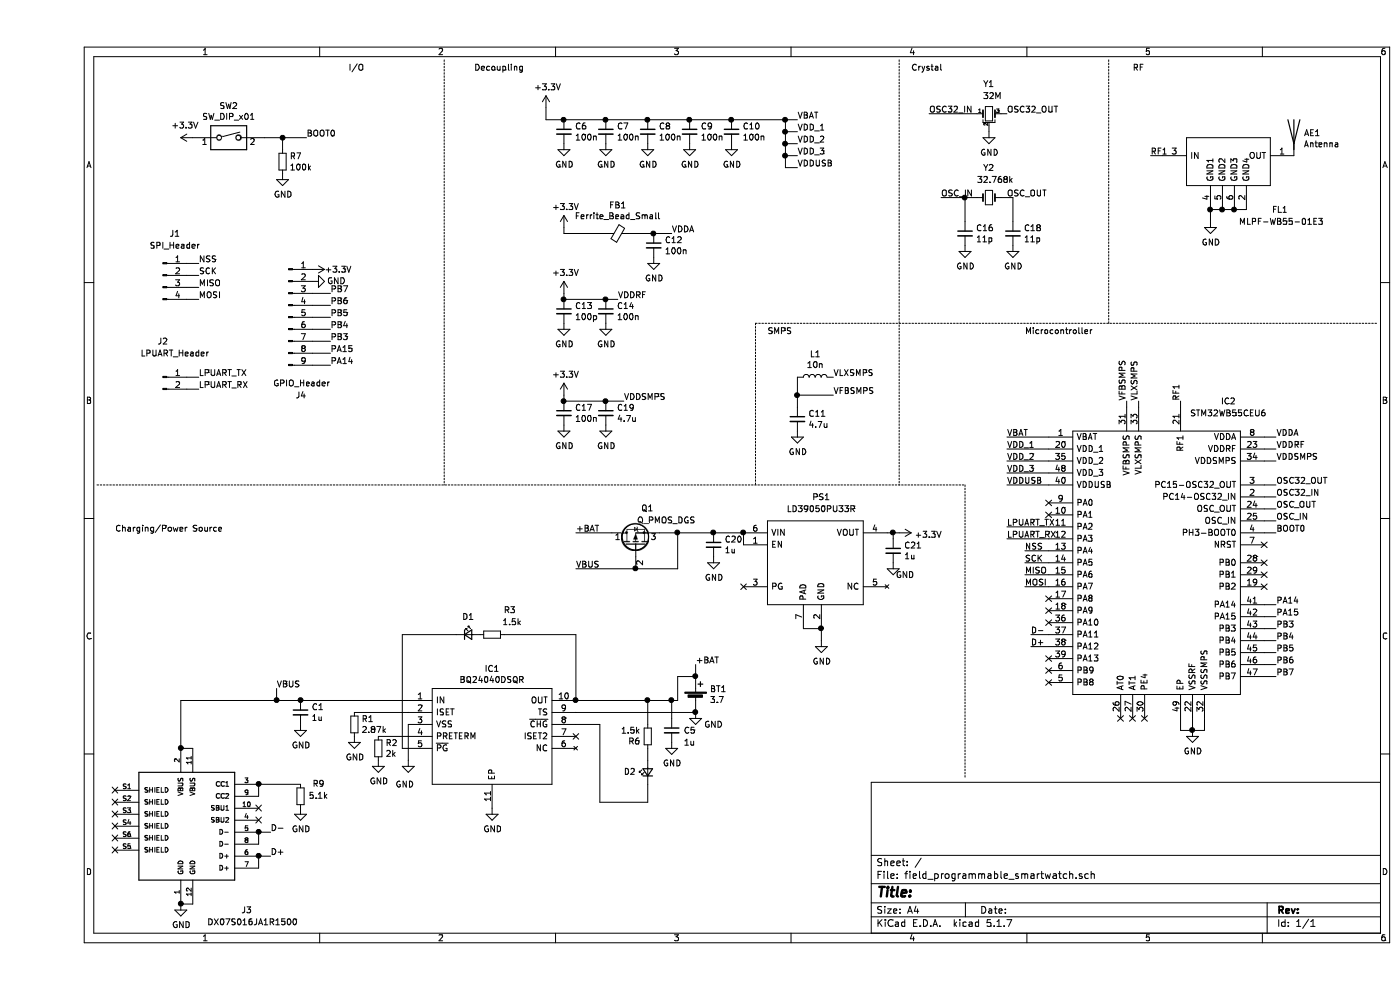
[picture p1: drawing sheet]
EESchema Schematic File Version 4
EELAYER 30 0
EELAYER END
$Descr A4 11693 8268
encoding utf-8
Sheet 1 1
Title ""
Date ""
Rev ""
Comp ""
Comment1 ""
Comment2 ""
Comment3 ""
Comment4 ""
$EndDescr
$Comp
L Device:Battery_Cell BT1
U 1 1
P 5500 5850
F 0 "BT1" H 5618 5946 50  0000 L CNN
F 1 "3.7" H 5618 5855 50  0000 L CNN
F 2 "Connector_PinHeader_2.54mm:PinHeader_1x02_P2.54mm_Vertical" V 5500 5910 50  0001 C CNN
F 3 "~" V 5500 5910 50  0001 C CNN
	1    5500 5850
	1    0    0    -1  
$EndComp
$Comp
L Device:C_Small C1
U 1 1
P 2200 5950
F 0 "C1" H 2292 5996 50  0000 L CNN
F 1 "1u" H 2292 5905 50  0000 L CNN
F 2 "Capacitor_SMD:C_0603_1608Metric" H 2200 5950 50  0001 C CNN
F 3 "~" H 2200 5950 50  0001 C CNN
F 4 "C15849" H 2200 5950 50  0001 C CNN "LCSC Part #"
F 5 "CL10A105KB8NNNC" H 2200 5950 50  0001 C CNN "Manufacturer_Part_Number"
	1    2200 5950
	1    0    0    -1  
$EndComp
Connection ~ 2200 5850
Wire Wire Line
	2200 5850 3100 5850
Wire Wire Line
	3100 5950 2650 5950
$Comp
L Device:R_Small R1
U 1 1
P 2650 6050
F 0 "R1" H 2709 6096 50  0000 L CNN
F 1 "2.87k" H 2709 6005 50  0000 L CNN
F 2 "Resistor_SMD:R_0402_1005Metric" H 2650 6050 50  0001 C CNN
F 3 "~" H 2650 6050 50  0001 C CNN
F 4 "C113479" H 2650 6050 50  0001 C CNN "LCSC Part #"
F 5 "0402WGF2871TCE" H 2650 6050 50  0001 C CNN "Manufacturer_Part_Number"
	1    2650 6050
	1    0    0    -1  
$EndComp
$Comp
L Device:R_Small R2
U 1 1
P 2850 6250
F 0 "R2" H 2909 6296 50  0000 L CNN
F 1 "2k" H 2909 6205 50  0000 L CNN
F 2 "Resistor_SMD:R_0402_1005Metric" H 2850 6250 50  0001 C CNN
F 3 "~" H 2850 6250 50  0001 C CNN
F 4 " C4109" H 2850 6250 50  0001 C CNN "LCSC Part #"
F 5 "0402WGF2001TCE" H 2850 6250 50  0001 C CNN "Manufacturer_Part_Number"
	1    2850 6250
	1    0    0    -1  
$EndComp
$Comp
L Device:R_Small R3
U 1 1
P 3800 5300
F 0 "R3" V 4000 5100 50  0000 L CNN
F 1 "1.5k" V 3900 5050 50  0000 L CNN
F 2 "Resistor_SMD:R_0603_1608Metric" H 3800 5300 50  0001 C CNN
F 3 "~" H 3800 5300 50  0001 C CNN
F 4 "C22843" H 3800 5300 50  0001 C CNN "LCSC Part #"
F 5 "0603WAF1501T5E" H 3800 5300 50  0001 C CNN "Manufacturer_Part_Number"
	1    3800 5300
	0    -1   -1   0   
$EndComp
$Comp
L Device:R_Small R6
U 1 1
P 5100 6150
F 0 "R6" H 5159 6196 50  0000 L CNN
F 1 "1.5k" H 5159 6105 50  0000 L CNN
F 2 "Resistor_SMD:R_0603_1608Metric" H 5100 6150 50  0001 C CNN
F 3 "~" H 5100 6150 50  0001 C CNN
F 4 "C22843" H 5100 6150 50  0001 C CNN "LCSC Part #"
F 5 "0603WAF1501T5E" H 5100 6150 50  0001 C CNN "Manufacturer_Part_Number"
	1    5100 6150
	-1   0    0    1   
$EndComp
Wire Wire Line
	4500 5950 5500 5950
Wire Wire Line
	4500 5850 5100 5850
Wire Wire Line
	5350 5850 5350 5650
$Comp
L Device:LED_Small D1
U 1 1
P 3600 5300
F 0 "D1" H 3600 5450 50  0000 C CNN
F 1 "LED_Small" H 3600 5444 50  0001 C CNN
F 2 "Diode_SMD:D_0603_1608Metric" V 3600 5300 50  0001 C CNN
F 3 "~" V 3600 5300 50  0001 C CNN
F 4 " C2286" H 3600 5300 50  0001 C CNN "LCSC Part #"
F 5 "KT-0603R" H 3600 5300 50  0001 C CNN "Manufacturer_Part_Number"
	1    3600 5300
	1    0    0    -1  
$EndComp
$Comp
L Device:LED_Small D2
U 1 1
P 5100 6450
F 0 "D2" V 5100 6600 50  0000 C CNN
F 1 "LED_Small" H 5100 6594 50  0001 C CNN
F 2 "Diode_SMD:D_0603_1608Metric" V 5100 6450 50  0001 C CNN
F 3 "~" V 5100 6450 50  0001 C CNN
F 4 "C72043" H 5100 6450 50  0001 C CNN "LCSC Part #"
F 5 "19-217/GHC-YR1S2/3T" H 5100 6450 50  0001 C CNN "Manufacturer_Part_Number"
	1    5100 6450
	0    -1   -1   0   
$EndComp
Wire Wire Line
	5100 5850 5100 6050
Connection ~ 5100 5850
Wire Wire Line
	5100 6250 5100 6350
Wire Wire Line
	5100 6550 5100 6700
Wire Wire Line
	5100 6700 4700 6700
Wire Wire Line
	4700 6700 4700 6050
Wire Wire Line
	4700 6050 4500 6050
Wire Wire Line
	4500 5850 4500 5300
Wire Wire Line
	4500 5300 3900 5300
Wire Wire Line
	3500 5300 3050 5300
Wire Wire Line
	3050 5300 3050 6250
Wire Wire Line
	3050 6250 3100 6250
Wire Wire Line
	5100 5850 5300 5850
Wire Wire Line
	5300 5850 5300 6000
Connection ~ 5300 5850
Wire Wire Line
	5300 5850 5350 5850
$Comp
L Device:C_Small C5
U 1 1
P 5300 6100
F 0 "C5" H 5400 6100 50  0000 L CNN
F 1 "1u" H 5400 6000 50  0000 L CNN
F 2 "Capacitor_SMD:C_0603_1608Metric" H 5300 6100 50  0001 C CNN
F 3 "~" H 5300 6100 50  0001 C CNN
F 4 "C15849" H 5300 6100 50  0001 C CNN "LCSC Part #"
F 5 "CL10A105KB8NNNC" H 5300 6100 50  0001 C CNN "Manufacturer_Part_Number"
	1    5300 6100
	1    0    0    -1  
$EndComp
$Comp
L power:GND #PWR0121
U 1 1
P 2200 6050
F 0 "#PWR0121" H 2200 5800 50  0001 C CNN
F 1 "GND" H 2205 5877 50  0000 C CNN
F 2 "" H 2200 6050 50  0001 C CNN
F 3 "" H 2200 6050 50  0001 C CNN
	1    2200 6050
	1    0    0    -1  
$EndComp
$Comp
L power:GND #PWR0122
U 1 1
P 2650 6150
F 0 "#PWR0122" H 2650 5900 50  0001 C CNN
F 1 "GND" H 2655 5977 50  0000 C CNN
F 2 "" H 2650 6150 50  0001 C CNN
F 3 "" H 2650 6150 50  0001 C CNN
	1    2650 6150
	1    0    0    -1  
$EndComp
$Comp
L power:GND #PWR0123
U 1 1
P 2850 6350
F 0 "#PWR0123" H 2850 6100 50  0001 C CNN
F 1 "GND" H 2855 6177 50  0000 C CNN
F 2 "" H 2850 6350 50  0001 C CNN
F 3 "" H 2850 6350 50  0001 C CNN
	1    2850 6350
	1    0    0    -1  
$EndComp
$Comp
L power:GND #PWR0124
U 1 1
P 3800 6750
F 0 "#PWR0124" H 3800 6500 50  0001 C CNN
F 1 "GND" H 3805 6577 50  0000 C CNN
F 2 "" H 3800 6750 50  0001 C CNN
F 3 "" H 3800 6750 50  0001 C CNN
	1    3800 6750
	1    0    0    -1  
$EndComp
$Comp
L power:GND #PWR0125
U 1 1
P 5300 6200
F 0 "#PWR0125" H 5300 5950 50  0001 C CNN
F 1 "GND" H 5305 6027 50  0000 C CNN
F 2 "" H 5300 6200 50  0001 C CNN
F 3 "" H 5300 6200 50  0001 C CNN
	1    5300 6200
	1    0    0    -1  
$EndComp
Wire Wire Line
	5350 5650 5500 5650
NoConn ~ 4500 6150
Connection ~ 4500 5850
$Comp
L power:GND #PWR0139
U 1 1
P 3100 6350
F 0 "#PWR0139" H 3100 6100 50  0001 C CNN
F 1 "GND" H 3150 6150 50  0000 R CNN
F 2 "" H 3100 6350 50  0001 C CNN
F 3 "" H 3100 6350 50  0001 C CNN
	1    3100 6350
	1    0    0    -1  
$EndComp
$Comp
L BQ24040DSQR:BQ24040DSQR IC1
U 1 1
P 3100 5850
F 0 "IC1" H 3800 6115 50  0000 C CNN
F 1 "BQ24040DSQR" H 3800 6024 50  0000 C CNN
F 2 "BQ2404DSQR:SON40P200X200X80-11N" H 4350 5950 50  0001 L CNN
F 3 "http://www.ti.com/lit/gpn/bq24040" H 4350 5850 50  0001 L CNN
F 4 "1A Single-Input, Single Cell Li-Ion Battery Charger. Vovp=6.6V | Linear" H 4350 5750 50  0001 L CNN "Description"
F 5 "0.8" H 4350 5650 50  0001 L CNN "Height"
F 6 "Texas Instruments" H 4350 5550 50  0001 L CNN "Manufacturer_Name"
F 7 "BQ24040DSQR" H 4350 5450 50  0001 L CNN "Manufacturer_Part_Number"
F 8 "BQ24040DSQR" H 4350 5350 50  0001 L CNN "Arrow Part Number"
F 9 "https://www.arrow.com/en/products/bq24040dsqr/texas-instruments" H 4350 5250 50  0001 L CNN "Arrow Price/Stock"
F 10 "595-BQ24040DSQR" H 4350 5150 50  0001 L CNN "Mouser Part Number"
F 11 "https://www.mouser.co.uk/ProductDetail/Texas-Instruments/BQ24040DSQR?qs=c7TMWs5treTJYvOlVMq%252B%2Fw%3D%3D" H 4350 5050 50  0001 L CNN "Mouser Price/Stock"
	1    3100 5850
	1    0    0    -1  
$EndComp
Wire Wire Line
	8450 5400 8300 5400
Wire Wire Line
	8450 5300 8300 5300
Text Label 8300 5400 0    50   ~ 0
D+
Text Label 8300 5300 0    50   ~ 0
D-
Wire Wire Line
	8450 4900 8250 4900
Wire Wire Line
	8450 4800 8250 4800
Wire Wire Line
	8450 4700 8250 4700
Text Label 8250 4800 0    50   ~ 0
MISO
Text Label 8250 4900 0    50   ~ 0
MOSI
Text Label 8250 4700 0    50   ~ 0
SCK
$Comp
L Device:L L1
U 1 1
P 6500 3150
F 0 "L1" V 6690 3150 50  0000 C CNN
F 1 "10n" V 6599 3150 50  0000 C CNN
F 2 "Inductor_SMD:L_0402_1005Metric" H 6500 3150 50  0001 C CNN
F 3 "~" H 6500 3150 50  0001 C CNN
F 4 "C27147" H 6500 3150 50  0001 C CNN "LCSC Part #"
F 5 "SDCL1005C10NJTDF" H 6500 3150 50  0001 C CNN "Manufacturer_Part_Number"
	1    6500 3150
	0    -1   -1   0   
$EndComp
$Comp
L Device:Ferrite_Bead_Small FB1
U 1 1
P 4850 1950
F 0 "FB1" V 4613 1950 50  0000 C CNN
F 1 "Ferrite_Bead_Small" V 4704 1950 50  0000 C CNN
F 2 "Inductor_SMD:L_0603_1608Metric" V 4780 1950 50  0001 C CNN
F 3 "~" H 4850 1950 50  0001 C CNN
F 4 "C73100" H 4850 1950 50  0001 C CNN "LCSC Part #"
F 5 "BLM18PG121SN1D" H 4850 1950 50  0001 C CNN "Manufacturer_Part_Number"
	1    4850 1950
	0    1    1    0   
$EndComp
$Comp
L Device:Antenna AE1
U 1 1
P 10500 1100
F 0 "AE1" H 10580 1089 50  0000 L CNN
F 1 "Antenna" H 10580 998 50  0000 L CNN
F 2 "TestPoint:TestPoint_Pad_1.0x1.0mm" H 10500 1100 50  0001 C CNN
F 3 "~" H 10500 1100 50  0001 C CNN
	1    10500 1100
	1    0    0    -1  
$EndComp
Wire Wire Line
	4400 1950 4400 1900
Connection ~ 4750 3350
Wire Wire Line
	4400 3350 4400 3300
Wire Wire Line
	4750 3350 4900 3350
$Comp
L power:+3.3V #PWR0118
U 1 1
P 4400 3300
F 0 "#PWR0118" H 4400 3150 50  0001 C CNN
F 1 "+3.3V" H 4415 3473 50  0000 C CNN
F 2 "" H 4400 3300 50  0001 C CNN
F 3 "" H 4400 3300 50  0001 C CNN
	1    4400 3300
	1    0    0    -1  
$EndComp
$Comp
L power:+3.3V #PWR0117
U 1 1
P 4400 1900
F 0 "#PWR0117" H 4400 1750 50  0001 C CNN
F 1 "+3.3V" H 4415 2073 50  0000 C CNN
F 2 "" H 4400 1900 50  0001 C CNN
F 3 "" H 4400 1900 50  0001 C CNN
	1    4400 1900
	1    0    0    -1  
$EndComp
$Comp
L power:+3.3V #PWR0116
U 1 1
P 4250 900
F 0 "#PWR0116" H 4250 750 50  0001 C CNN
F 1 "+3.3V" H 4265 1073 50  0000 C CNN
F 2 "" H 4250 900 50  0001 C CNN
F 3 "" H 4250 900 50  0001 C CNN
	1    4250 900 
	1    0    0    -1  
$EndComp
$Comp
L power:GND #PWR0115
U 1 1
P 6350 3600
F 0 "#PWR0115" H 6350 3350 50  0001 C CNN
F 1 "GND" H 6355 3427 50  0000 C CNN
F 2 "" H 6350 3600 50  0001 C CNN
F 3 "" H 6350 3600 50  0001 C CNN
	1    6350 3600
	1    0    0    -1  
$EndComp
$Comp
L Device:C_Small C11
U 1 1
P 6350 3500
F 0 "C11" H 6442 3546 50  0000 L CNN
F 1 "4.7u" H 6442 3455 50  0000 L CNN
F 2 "Capacitor_SMD:C_0402_1005Metric" H 6350 3500 50  0001 C CNN
F 3 "~" H 6350 3500 50  0001 C CNN
F 4 "C23733" H 6350 3500 50  0001 C CNN "LCSC Part #"
F 5 "CL05A475MP5NRNC" H 6350 3500 50  0001 C CNN "Manufacturer_Part_Number"
	1    6350 3500
	1    0    0    -1  
$EndComp
Wire Wire Line
	6250 1000 6350 1000
Wire Wire Line
	6250 1100 6350 1100
NoConn ~ 9050 6000
NoConn ~ 9150 6000
NoConn ~ 9250 6000
Wire Wire Line
	6250 1200 6350 1200
NoConn ~ 8450 5200
NoConn ~ 8450 5500
Wire Wire Line
	6250 1400 6350 1400
NoConn ~ 8450 5600
NoConn ~ 8450 5700
Wire Wire Line
	6250 1300 6350 1300
Wire Wire Line
	5800 1000 6250 1000
Connection ~ 6250 1000
$Comp
L power:GND #PWR0114
U 1 1
P 5150 2150
F 0 "#PWR0114" H 5150 1900 50  0001 C CNN
F 1 "GND" H 5155 1977 50  0000 C CNN
F 2 "" H 5150 2150 50  0001 C CNN
F 3 "" H 5150 2150 50  0001 C CNN
	1    5150 2150
	1    0    0    -1  
$EndComp
Wire Wire Line
	9650 6100 9750 6100
Connection ~ 9650 6100
Wire Wire Line
	9550 6100 9650 6100
$Comp
L power:GND #PWR0113
U 1 1
P 8150 2050
F 0 "#PWR0113" H 8150 1800 50  0001 C CNN
F 1 "GND" H 8155 1877 50  0000 C CNN
F 2 "" H 8150 2050 50  0001 C CNN
F 3 "" H 8150 2050 50  0001 C CNN
	1    8150 2050
	1    0    0    -1  
$EndComp
$Comp
L power:GND #PWR0112
U 1 1
P 7750 2050
F 0 "#PWR0112" H 7750 1800 50  0001 C CNN
F 1 "GND" H 7755 1877 50  0000 C CNN
F 2 "" H 7750 2050 50  0001 C CNN
F 3 "" H 7750 2050 50  0001 C CNN
	1    7750 2050
	1    0    0    -1  
$EndComp
Wire Wire Line
	7950 1050 7950 1100
$Comp
L Device:C_Small C18
U 1 1
P 8150 1950
F 0 "C18" H 8242 1996 50  0000 L CNN
F 1 "11p" H 8242 1905 50  0000 L CNN
F 2 "Capacitor_SMD:C_0402_1005Metric" H 8150 1950 50  0001 C CNN
F 3 "~" H 8150 1950 50  0001 C CNN
	1    8150 1950
	1    0    0    -1  
$EndComp
$Comp
L Device:C_Small C16
U 1 1
P 7750 1950
F 0 "C16" H 7842 1996 50  0000 L CNN
F 1 "11p" H 7842 1905 50  0000 L CNN
F 2 "Capacitor_SMD:C_0402_1005Metric" H 7750 1950 50  0001 C CNN
F 3 "~" H 7750 1950 50  0001 C CNN
	1    7750 1950
	1    0    0    -1  
$EndComp
$Comp
L power:GND #PWR0111
U 1 1
P 5800 1200
F 0 "#PWR0111" H 5800 950 50  0001 C CNN
F 1 "GND" H 5805 1027 50  0000 C CNN
F 2 "" H 5800 1200 50  0001 C CNN
F 3 "" H 5800 1200 50  0001 C CNN
	1    5800 1200
	1    0    0    -1  
$EndComp
$Comp
L power:GND #PWR0110
U 1 1
P 5450 1200
F 0 "#PWR0110" H 5450 950 50  0001 C CNN
F 1 "GND" H 5455 1027 50  0000 C CNN
F 2 "" H 5450 1200 50  0001 C CNN
F 3 "" H 5450 1200 50  0001 C CNN
	1    5450 1200
	1    0    0    -1  
$EndComp
$Comp
L power:GND #PWR0109
U 1 1
P 5100 1200
F 0 "#PWR0109" H 5100 950 50  0001 C CNN
F 1 "GND" H 5105 1027 50  0000 C CNN
F 2 "" H 5100 1200 50  0001 C CNN
F 3 "" H 5100 1200 50  0001 C CNN
	1    5100 1200
	1    0    0    -1  
$EndComp
$Comp
L power:GND #PWR0108
U 1 1
P 4750 1200
F 0 "#PWR0108" H 4750 950 50  0001 C CNN
F 1 "GND" H 4755 1027 50  0000 C CNN
F 2 "" H 4750 1200 50  0001 C CNN
F 3 "" H 4750 1200 50  0001 C CNN
	1    4750 1200
	1    0    0    -1  
$EndComp
$Comp
L power:GND #PWR0107
U 1 1
P 4400 1200
F 0 "#PWR0107" H 4400 950 50  0001 C CNN
F 1 "GND" H 4405 1027 50  0000 C CNN
F 2 "" H 4400 1200 50  0001 C CNN
F 3 "" H 4400 1200 50  0001 C CNN
	1    4400 1200
	1    0    0    -1  
$EndComp
$Comp
L power:GND #PWR0106
U 1 1
P 9650 6100
F 0 "#PWR0106" H 9650 5850 50  0001 C CNN
F 1 "GND" H 9655 5927 50  0000 C CNN
F 2 "" H 9650 6100 50  0001 C CNN
F 3 "" H 9650 6100 50  0001 C CNN
	1    9650 6100
	1    0    0    -1  
$EndComp
$Comp
L power:GND #PWR0105
U 1 1
P 7950 1100
F 0 "#PWR0105" H 7950 850 50  0001 C CNN
F 1 "GND" H 7955 927 50  0000 C CNN
F 2 "" H 7950 1100 50  0001 C CNN
F 3 "" H 7950 1100 50  0001 C CNN
	1    7950 1100
	1    0    0    -1  
$EndComp
$Comp
L power:GND #PWR0104
U 1 1
P 4750 2700
F 0 "#PWR0104" H 4750 2450 50  0001 C CNN
F 1 "GND" H 4755 2527 50  0000 C CNN
F 2 "" H 4750 2700 50  0001 C CNN
F 3 "" H 4750 2700 50  0001 C CNN
	1    4750 2700
	1    0    0    -1  
$EndComp
$Comp
L power:GND #PWR0103
U 1 1
P 4400 2700
F 0 "#PWR0103" H 4400 2450 50  0001 C CNN
F 1 "GND" H 4405 2527 50  0000 C CNN
F 2 "" H 4400 2700 50  0001 C CNN
F 3 "" H 4400 2700 50  0001 C CNN
	1    4400 2700
	1    0    0    -1  
$EndComp
$Comp
L power:GND #PWR0102
U 1 1
P 4750 3550
F 0 "#PWR0102" H 4750 3300 50  0001 C CNN
F 1 "GND" H 4755 3377 50  0000 C CNN
F 2 "" H 4750 3550 50  0001 C CNN
F 3 "" H 4750 3550 50  0001 C CNN
	1    4750 3550
	1    0    0    -1  
$EndComp
$Comp
L power:GND #PWR0101
U 1 1
P 4400 3550
F 0 "#PWR0101" H 4400 3300 50  0001 C CNN
F 1 "GND" H 4405 3377 50  0000 C CNN
F 2 "" H 4400 3550 50  0001 C CNN
F 3 "" H 4400 3550 50  0001 C CNN
	1    4400 3550
	1    0    0    -1  
$EndComp
$Comp
L Device:Crystal_GND2_Small Y1
U 1 1
P 7950 950
F 0 "Y1" H 7900 1200 50  0000 L CNN
F 1 "32M" H 7900 1100 50  0000 L CNN
F 2 "OSCCC200X160X50N:OSCCC200X160X50N" H 7950 950 50  0001 C CNN
F 3 "~" H 7950 950 50  0001 C CNN
	1    7950 950 
	1    0    0    -1  
$EndComp
Connection ~ 4400 2500
Wire Wire Line
	4850 2500 4750 2500
Wire Wire Line
	4750 2500 4400 2500
Connection ~ 4400 3350
Wire Wire Line
	4750 3350 4400 3350
Wire Wire Line
	6250 1300 6250 1400
Connection ~ 6250 1300
Wire Wire Line
	6250 1200 6250 1300
Connection ~ 6250 1200
Wire Wire Line
	6250 1100 6250 1200
Connection ~ 6250 1100
Wire Wire Line
	6250 1000 6250 1100
Connection ~ 5800 1000
Wire Wire Line
	5450 1000 5800 1000
Connection ~ 5450 1000
Wire Wire Line
	5100 1000 5450 1000
Connection ~ 5100 1000
Wire Wire Line
	4750 1000 5100 1000
Connection ~ 4750 1000
Wire Wire Line
	4400 1000 4750 1000
$Comp
L Device:C_Small C10
U 1 1
P 5800 1100
F 0 "C10" H 5892 1146 50  0000 L CNN
F 1 "100n" H 5892 1055 50  0000 L CNN
F 2 "Capacitor_SMD:C_0402_1005Metric" H 5800 1100 50  0001 C CNN
F 3 "~" H 5800 1100 50  0001 C CNN
F 4 " C1525" H 5800 1100 50  0001 C CNN "LCSC Part #"
F 5 "CL05B104KO5NNNC" H 5800 1100 50  0001 C CNN "Manufacturer_Part_Number"
	1    5800 1100
	1    0    0    -1  
$EndComp
$Comp
L Device:C_Small C9
U 1 1
P 5450 1100
F 0 "C9" H 5542 1146 50  0000 L CNN
F 1 "100n" H 5542 1055 50  0000 L CNN
F 2 "Capacitor_SMD:C_0402_1005Metric" H 5450 1100 50  0001 C CNN
F 3 "~" H 5450 1100 50  0001 C CNN
F 4 " C1525" H 5450 1100 50  0001 C CNN "LCSC Part #"
F 5 "CL05B104KO5NNNC" H 5450 1100 50  0001 C CNN "Manufacturer_Part_Number"
	1    5450 1100
	1    0    0    -1  
$EndComp
$Comp
L Device:C_Small C8
U 1 1
P 5100 1100
F 0 "C8" H 5192 1146 50  0000 L CNN
F 1 "100n" H 5192 1055 50  0000 L CNN
F 2 "Capacitor_SMD:C_0402_1005Metric" H 5100 1100 50  0001 C CNN
F 3 "~" H 5100 1100 50  0001 C CNN
F 4 " C1525" H 5100 1100 50  0001 C CNN "LCSC Part #"
F 5 "CL05B104KO5NNNC" H 5100 1100 50  0001 C CNN "Manufacturer_Part_Number"
	1    5100 1100
	1    0    0    -1  
$EndComp
$Comp
L Device:C_Small C7
U 1 1
P 4750 1100
F 0 "C7" H 4842 1146 50  0000 L CNN
F 1 "100n" H 4842 1055 50  0000 L CNN
F 2 "Capacitor_SMD:C_0402_1005Metric" H 4750 1100 50  0001 C CNN
F 3 "~" H 4750 1100 50  0001 C CNN
F 4 " C1525" H 4750 1100 50  0001 C CNN "LCSC Part #"
F 5 "CL05B104KO5NNNC" H 4750 1100 50  0001 C CNN "Manufacturer_Part_Number"
	1    4750 1100
	1    0    0    -1  
$EndComp
$Comp
L Device:C_Small C6
U 1 1
P 4400 1100
F 0 "C6" H 4492 1146 50  0000 L CNN
F 1 "100n" H 4492 1055 50  0000 L CNN
F 2 "Capacitor_SMD:C_0402_1005Metric" H 4400 1100 50  0001 C CNN
F 3 "~" H 4400 1100 50  0001 C CNN
F 4 " C1525" H 4400 1100 50  0001 C CNN "LCSC Part #"
F 5 "CL05B104KO5NNNC" H 4400 1100 50  0001 C CNN "Manufacturer_Part_Number"
	1    4400 1100
	1    0    0    -1  
$EndComp
$Comp
L Device:C_Small C19
U 1 1
P 4750 3450
F 0 "C19" H 4842 3496 50  0000 L CNN
F 1 "4.7u" H 4842 3405 50  0000 L CNN
F 2 "Capacitor_SMD:C_0402_1005Metric" H 4750 3450 50  0001 C CNN
F 3 "~" H 4750 3450 50  0001 C CNN
F 4 "C23733" H 4750 3450 50  0001 C CNN "LCSC Part #"
F 5 "CL05A475MP5NRNC" H 4750 3450 50  0001 C CNN "Manufacturer_Part_Number"
	1    4750 3450
	1    0    0    -1  
$EndComp
$Comp
L Device:C_Small C17
U 1 1
P 4400 3450
F 0 "C17" H 4492 3496 50  0000 L CNN
F 1 "100n" H 4492 3405 50  0000 L CNN
F 2 "Capacitor_SMD:C_0402_1005Metric" H 4400 3450 50  0001 C CNN
F 3 "~" H 4400 3450 50  0001 C CNN
F 4 " C1525" H 4400 3450 50  0001 C CNN "LCSC Part #"
F 5 "CL05B104KO5NNNC" H 4400 3450 50  0001 C CNN "Manufacturer_Part_Number"
	1    4400 3450
	1    0    0    -1  
$EndComp
$Comp
L Device:C_Small C14
U 1 1
P 4750 2600
F 0 "C14" H 4842 2646 50  0000 L CNN
F 1 "100n" H 4842 2555 50  0000 L CNN
F 2 "Capacitor_SMD:C_0402_1005Metric" H 4750 2600 50  0001 C CNN
F 3 "~" H 4750 2600 50  0001 C CNN
F 4 " C1525" H 4750 2600 50  0001 C CNN "LCSC Part #"
F 5 "CL05B104KO5NNNC" H 4750 2600 50  0001 C CNN "Manufacturer_Part_Number"
	1    4750 2600
	1    0    0    -1  
$EndComp
$Comp
L Device:C_Small C13
U 1 1
P 4400 2600
F 0 "C13" H 4492 2646 50  0000 L CNN
F 1 "100p" H 4492 2555 50  0000 L CNN
F 2 "Capacitor_SMD:C_0402_1005Metric" H 4400 2600 50  0001 C CNN
F 3 "~" H 4400 2600 50  0001 C CNN
F 4 "C1546" H 4400 2600 50  0001 C CNN "LCSC Part #"
F 5 "0402CG101J500NT" H 4400 2600 50  0001 C CNN "Manufacturer_Part_Number"
	1    4400 2600
	1    0    0    -1  
$EndComp
$Comp
L Device:C_Small C12
U 1 1
P 5150 2050
F 0 "C12" H 5242 2096 50  0000 L CNN
F 1 "100n" H 5242 2005 50  0000 L CNN
F 2 "Capacitor_SMD:C_0402_1005Metric" H 5150 2050 50  0001 C CNN
F 3 "~" H 5150 2050 50  0001 C CNN
F 4 " C1525" H 5150 2050 50  0001 C CNN "LCSC Part #"
F 5 "CL05B104KO5NNNC" H 5150 2050 50  0001 C CNN "Manufacturer_Part_Number"
	1    5150 2050
	1    0    0    -1  
$EndComp
Text Label 6350 1000 0    50   ~ 0
VBAT
Text Label 6350 1100 0    50   ~ 0
VDD_1
Text Label 6350 1200 0    50   ~ 0
VDD_2
Text Label 6350 1300 0    50   ~ 0
VDD_3
Text Label 6350 1400 0    50   ~ 0
VDDUSB
$Comp
L Device:Crystal_Small Y2
U 1 1
P 7950 1650
F 0 "Y2" H 7900 1900 50  0000 L CNN
F 1 "32.768k" H 7850 1800 50  0000 L CNN
F 2 "NX3215SA-32.768K-STD-MUA-14:NX3215SA-32.768K-STD-MUA-14" H 7950 1650 50  0001 C CNN
F 3 "~" H 7950 1650 50  0001 C CNN
	1    7950 1650
	1    0    0    -1  
$EndComp
Text Label 7450 950  0    50   ~ 0
OSC32_IN
Text Label 8100 950  0    50   ~ 0
OSC32_OUT
Wire Wire Line
	7450 950  7850 950 
Wire Wire Line
	8050 950  8100 950 
Text Label 7550 1650 0    50   ~ 0
OSC_IN
Text Label 8100 1650 0    50   ~ 0
OSC_OUT
Wire Wire Line
	7550 1650 7750 1650
Wire Wire Line
	7750 1650 7750 1850
Connection ~ 7750 1650
Wire Wire Line
	7750 1650 7850 1650
Wire Wire Line
	8150 1650 8150 1850
Wire Wire Line
	8050 1650 8150 1650
Wire Wire Line
	4400 1950 4750 1950
Text Label 5300 1950 0    50   ~ 0
VDDA
$Comp
L power:+3.3V #PWR0119
U 1 1
P 4400 2450
F 0 "#PWR0119" H 4400 2300 50  0001 C CNN
F 1 "+3.3V" H 4415 2623 50  0000 C CNN
F 2 "" H 4400 2450 50  0001 C CNN
F 3 "" H 4400 2450 50  0001 C CNN
	1    4400 2450
	1    0    0    -1  
$EndComp
Wire Wire Line
	4400 2500 4400 2450
Connection ~ 4750 2500
Connection ~ 5150 1950
Wire Wire Line
	5150 1950 5300 1950
Text Label 4850 2500 0    50   ~ 0
VDDRF
Text Label 4900 3350 0    50   ~ 0
VDDSMPS
Wire Wire Line
	6350 3400 6350 3300
Wire Wire Line
	6350 3300 6650 3300
Connection ~ 6350 3300
Wire Wire Line
	6350 3300 6350 3150
Text Label 6650 3150 0    50   ~ 0
VLXSMPS
Text Label 6650 3300 0    50   ~ 0
VFBSMPS
Connection ~ 10000 1750
Wire Wire Line
	10100 1750 10000 1750
Wire Wire Line
	10000 1750 9900 1750
Connection ~ 9900 1750
Connection ~ 9800 1750
Wire Wire Line
	9900 1750 9800 1750
$Comp
L field_programmable_smartwatch-rescue:MLPF-WB55-01E3-MLPF-WB55-01E3-field_programmable_smartwatch-rescue FL1
U 1 1
P 9850 1250
F 0 "FL1" H 10450 750 50  0000 R CNN
F 1 "MLPF-WB55-01E3" H 10750 650 50  0000 R CNN
F 2 "STM32WB55CEU6:MLPFWB5501E3" H 10800 1350 50  0001 L CNN
F 3 "https://www.st.com/resource/en/datasheet/mlpf-wb55-01e3.pdf" H 10800 1250 50  0001 L CNN
F 4 "RF Wireless Misc 2.4 GHz Low Pass Filter matched to STM32WB55" H 10800 1150 50  0001 L CNN "Description"
F 5 "0.7" H 10800 1050 50  0001 L CNN "Height"
F 6 "STMicroelectronics" H 10800 950 50  0001 L CNN "Manufacturer_Name"
F 7 "MLPF-WB55-01E3" H 10800 850 50  0001 L CNN "Manufacturer_Part_Number"
F 8 "MLPF-WB55-01E3" H 10800 750 50  0001 L CNN "Arrow Part Number"
F 9 "https://www.arrow.com/en/products/mlpf-wb55-01e3/stmicroelectronics" H 10800 650 50  0001 L CNN "Arrow Price/Stock"
F 10 "511-MLPF-WB55-01E3" H 10800 550 50  0001 L CNN "Mouser Part Number"
F 11 "https://www.mouser.co.uk/ProductDetail/STMicroelectronics/MLPF-WB55-01E3?qs=vLWxofP3U2xV%2FkxL9PmCDA%3D%3D" H 10800 450 50  0001 L CNN "Mouser Price/Stock"
	1    9850 1250
	1    0    0    -1  
$EndComp
Wire Wire Line
	9800 1750 9800 1850
$Comp
L power:GND #PWR0120
U 1 1
P 9800 1850
F 0 "#PWR0120" H 9800 1600 50  0001 C CNN
F 1 "GND" H 9805 1677 50  0000 C CNN
F 2 "" H 9800 1850 50  0001 C CNN
F 3 "" H 9800 1850 50  0001 C CNN
	1    9800 1850
	1    0    0    -1  
$EndComp
Text Label 9300 1300 0    50   ~ 0
RF1
Wire Wire Line
	9300 1300 9400 1300
Text Label 8100 4050 0    50   ~ 0
VDDUSB
Wire Wire Line
	8100 4050 8450 4050
Text Label 8100 3950 0    50   ~ 0
VDD_3
Text Label 8100 3850 0    50   ~ 0
VDD_2
Text Label 8100 3750 0    50   ~ 0
VDD_1
Text Label 8100 3650 0    50   ~ 0
VBAT
Wire Wire Line
	8100 3650 8450 3650
Wire Wire Line
	8100 3750 8450 3750
Wire Wire Line
	8100 3850 8450 3850
Wire Wire Line
	8100 3950 8450 3950
Text Label 10350 3850 0    50   ~ 0
VDDSMPS
Wire Wire Line
	10250 3850 10350 3850
Text Label 10350 3750 0    50   ~ 0
VDDRF
Text Label 10350 3650 0    50   ~ 0
VDDA
Wire Wire Line
	10250 3650 10350 3650
Wire Wire Line
	10250 3750 10350 3750
Text Label 10350 4050 0    50   ~ 0
OSC32_OUT
Text Label 10350 4150 0    50   ~ 0
OSC32_IN
Text Label 10350 4250 0    50   ~ 0
OSC_OUT
Text Label 10350 4350 0    50   ~ 0
OSC_IN
Text Label 10350 4450 0    50   ~ 0
BOOT0
Wire Wire Line
	10250 4050 10350 4050
Wire Wire Line
	10250 4150 10350 4150
Wire Wire Line
	10250 4250 10350 4250
Wire Wire Line
	10250 4350 10350 4350
Wire Wire Line
	10250 4450 10350 4450
Text Label 9100 3350 1    50   ~ 0
VFBSMPS
Text Label 9200 3350 1    50   ~ 0
VLXSMPS
Text Label 9550 3350 1    50   ~ 0
RF1
Wire Wire Line
	9100 3400 9100 3350
Wire Wire Line
	9200 3400 9200 3350
Wire Wire Line
	9550 3400 9550 3350
Wire Wire Line
	5650 4450 5900 4450
Connection ~ 5650 4450
$Comp
L LD39050PU33R:LD39050PU33R PS1
U 1 1
P 6750 4600
F 0 "PS1" H 6550 5050 50  0000 C CNN
F 1 "LD39050PU33R" H 6550 4950 50  0000 C CNN
F 2 "LD39050PU33R:SON95P300X300X100-7N-D" H 7800 4700 50  0001 L CNN
F 3 "https://componentsearchengine.com/Datasheets/2/LD39050PU33R.pdf" H 7800 4600 50  0001 L CNN
F 4 "STMICROELECTRONICS - LD39050PU33R - LDO, FIXED, 3.3V, 0.5A, DFN-6" H 7800 4500 50  0001 L CNN "Description"
F 5 "1" H 7800 4400 50  0001 L CNN "Height"
F 6 "STMicroelectronics" H 7800 4300 50  0001 L CNN "Manufacturer_Name"
F 7 "LD39050PU33R" H 7800 4200 50  0001 L CNN "Manufacturer_Part_Number"
F 8 "LD39050PU33R" H 7800 4100 50  0001 L CNN "Arrow Part Number"
F 9 "https://www.arrow.com/en/products/ld39050pu33r/stmicroelectronics" H 7800 4000 50  0001 L CNN "Arrow Price/Stock"
F 10 "511-LD39050PU33R" H 7800 3900 50  0001 L CNN "Mouser Part Number"
F 11 "https://www.mouser.co.uk/ProductDetail/STMicroelectronics/LD39050PU33R?qs=5HwTSiuA5HCrgw9sKi%2FGcQ%3D%3D" H 7800 3800 50  0001 L CNN "Mouser Price/Stock"
F 12 "C132827" H 6750 4600 50  0001 C CNN "LCSC Part #"
	1    6750 4600
	1    0    0    -1  
$EndComp
Wire Wire Line
	5900 4550 5900 4450
Connection ~ 5900 4450
Wire Wire Line
	7100 4450 7150 4450
$Comp
L power:+3.3V #PWR0126
U 1 1
P 7200 4450
F 0 "#PWR0126" H 7200 4300 50  0001 C CNN
F 1 "+3.3V" V 7215 4578 50  0000 L CNN
F 2 "" H 7200 4450 50  0001 C CNN
F 3 "" H 7200 4450 50  0001 C CNN
	1    7200 4450
	0    1    1    0   
$EndComp
NoConn ~ 5900 4900
Connection ~ 6550 5250
$Comp
L power:GND #PWR02
U 1 1
P 6550 5350
F 0 "#PWR02" H 6550 5100 50  0001 C CNN
F 1 "GND" H 6555 5177 50  0000 C CNN
F 2 "" H 6550 5350 50  0001 C CNN
F 3 "" H 6550 5350 50  0001 C CNN
	1    6550 5350
	1    0    0    -1  
$EndComp
Wire Wire Line
	6400 5250 6550 5250
Wire Wire Line
	6550 5250 6550 5350
$Comp
L Device:C_Small C20
U 1 1
P 5650 4550
F 0 "C20" H 5742 4596 50  0000 L CNN
F 1 "1u" H 5742 4505 50  0000 L CNN
F 2 "Capacitor_SMD:C_0603_1608Metric" H 5650 4550 50  0001 C CNN
F 3 "~" H 5650 4550 50  0001 C CNN
F 4 "C15849" H 5650 4550 50  0001 C CNN "LCSC Part #"
F 5 "CL10A105KB8NNNC" H 5650 4550 50  0001 C CNN "Manufacturer_Part_Number"
	1    5650 4550
	1    0    0    -1  
$EndComp
Wire Wire Line
	5200 4450 5350 4450
$Comp
L power:GND #PWR01
U 1 1
P 5650 4650
F 0 "#PWR01" H 5650 4400 50  0001 C CNN
F 1 "GND" H 5655 4477 50  0000 C CNN
F 2 "" H 5650 4650 50  0001 C CNN
F 3 "" H 5650 4650 50  0001 C CNN
	1    5650 4650
	1    0    0    -1  
$EndComp
$Comp
L Device:C_Small C21
U 1 1
P 7150 4600
F 0 "C21" H 7242 4646 50  0000 L CNN
F 1 "1u" H 7242 4555 50  0000 L CNN
F 2 "Capacitor_SMD:C_0402_1005Metric" H 7150 4600 50  0001 C CNN
F 3 "~" H 7150 4600 50  0001 C CNN
F 4 " C52923" H 7150 4600 50  0001 C CNN "LCSC Part #"
F 5 "CL05A105KA5NQNC" H 7150 4600 50  0001 C CNN "Manufacturer_Part_Number"
	1    7150 4600
	1    0    0    -1  
$EndComp
Wire Wire Line
	7150 4450 7150 4500
Connection ~ 7150 4450
Wire Wire Line
	7150 4450 7200 4450
$Comp
L power:GND #PWR03
U 1 1
P 7150 4700
F 0 "#PWR03" H 7150 4450 50  0001 C CNN
F 1 "GND" H 7250 4600 50  0000 C CNN
F 2 "" H 7150 4700 50  0001 C CNN
F 3 "" H 7150 4700 50  0001 C CNN
	1    7150 4700
	1    0    0    -1  
$EndComp
Wire Wire Line
	5500 5650 5500 5550
Connection ~ 5500 5650
Text Label 5500 5550 0    50   ~ 0
+BAT
Text Label 4500 4450 0    50   ~ 0
+BAT
Text Label 4500 4750 0    50   ~ 0
VBUS
Wire Wire Line
	4500 4450 4800 4450
Wire Notes Line
	7750 4050 7750 6500
Wire Notes Line
	7200 500  7200 4050
Wire Notes Line
	8950 2700 8950 500 
Text Notes 650  4450 0    50   ~ 0
Charging/Power Source
Text Notes 3650 600  0    50   ~ 0
Decoupling
Wire Notes Line
	6000 2700 6000 4050
Wire Notes Line
	6000 2700 11200 2700
Text Notes 6100 2800 0    50   ~ 0
SMPS
Text Notes 7300 600  0    50   ~ 0
Crystal
Text Notes 9150 600  0    50   ~ 0
RF
Text Notes 8250 2800 0    50   ~ 0
Microcontroller
Wire Wire Line
	5350 4750 5350 4450
Connection ~ 5350 4450
Wire Wire Line
	5350 4450 5650 4450
Text Label 2250 1150 0    50   ~ 0
BOOT0
$Comp
L Switch:SW_DIP_x01 SW2
U 1 1
P 1600 1150
F 0 "SW2" H 1600 1417 50  0000 C CNN
F 1 "SW_DIP_x01" H 1600 1326 50  0000 C CNN
F 2 "Button_Switch_SMD:SW_DIP_SPSTx01_Slide_6.7x4.1mm_W6.73mm_P2.54mm_LowProfile_JPin" H 1600 1150 50  0001 C CNN
F 3 "~" H 1600 1150 50  0001 C CNN
F 4 "229-CFS-0102TA" H 1600 1150 50  0001 C CNN "Manufacturer_Part_Number"
	1    1600 1150
	1    0    0    -1  
$EndComp
Wire Wire Line
	2250 1150 2050 1150
Connection ~ 2050 1150
$Comp
L power:GND #PWR0132
U 1 1
P 2050 1450
F 0 "#PWR0132" H 2050 1200 50  0001 C CNN
F 1 "GND" H 2055 1277 50  0000 C CNN
F 2 "" H 2050 1450 50  0001 C CNN
F 3 "" H 2050 1450 50  0001 C CNN
	1    2050 1450
	1    0    0    -1  
$EndComp
Wire Wire Line
	2050 1150 1900 1150
Wire Wire Line
	2050 1150 2050 1250
$Comp
L power:+3.3V #PWR0131
U 1 1
P 1300 1150
F 0 "#PWR0131" H 1300 1000 50  0001 C CNN
F 1 "+3.3V" V 1400 1100 50  0000 L CNN
F 2 "" H 1300 1150 50  0001 C CNN
F 3 "" H 1300 1150 50  0001 C CNN
	1    1300 1150
	0    -1   -1   0   
$EndComp
$Comp
L Device:R_Small R7
U 1 1
P 2050 1350
F 0 "R7" H 2109 1396 50  0000 L CNN
F 1 "100k" H 2109 1305 50  0000 L CNN
F 2 "Resistor_SMD:R_0402_1005Metric" H 2050 1350 50  0001 C CNN
F 3 "~" H 2050 1350 50  0001 C CNN
F 4 "C25741" H 2050 1350 50  0001 C CNN "LCSC Part #"
F 5 "0402WGF1003TCE" H 2050 1350 50  0001 C CNN "Manufacturer_Part_Number"
	1    2050 1350
	1    0    0    -1  
$EndComp
$Comp
L Device:Q_PMOS_DGS Q1
U 1 1
P 5000 4550
F 0 "Q1" V 5300 4400 50  0000 L CNN
F 1 "Q_PMOS_DGS" V 5200 4050 50  0000 L CNN
F 2 "SSM3J325F_LF:SSM3J325F_LF" H 5200 4650 50  0001 C CNN
F 3 "~" H 5000 4550 50  0001 C CNN
F 4 "C146364" H 5000 4550 50  0001 C CNN "LCSC Part #"
F 5 "SSM3J325F,LF" H 5000 4550 50  0001 C CNN "Manufacturer_Part_Number"
	1    5000 4550
	0    -1   -1   0   
$EndComp
Wire Wire Line
	4500 4750 5000 4750
Connection ~ 5000 4750
Wire Wire Line
	5000 4750 5350 4750
Wire Wire Line
	3100 6150 2850 6150
Wire Wire Line
	3100 6050 3100 6350
Text Notes 2600 600  0    50   ~ 0
I/O
Wire Wire Line
	1200 7550 1300 7550
$Comp
L power:GND #PWR0127
U 1 1
P 1200 7550
F 0 "#PWR0127" H 1200 7300 50  0001 C CNN
F 1 "GND" H 1205 7377 50  0000 C CNN
F 2 "" H 1200 7550 50  0001 C CNN
F 3 "" H 1200 7550 50  0001 C CNN
	1    1200 7550
	1    0    0    -1  
$EndComp
Text Label 1950 7150 0    50   ~ 0
D+
Wire Wire Line
	1850 7150 1950 7150
Wire Wire Line
	1850 7250 1850 7150
Text Label 1950 6950 0    50   ~ 0
D-
Wire Wire Line
	1850 7050 1850 6950
Wire Wire Line
	1850 6950 1950 6950
Wire Wire Line
	2000 5850 2200 5850
Text Label 2000 5750 0    50   ~ 0
VBUS
Wire Wire Line
	2000 5850 2000 5750
Connection ~ 2000 5850
Wire Wire Line
	1200 5850 2000 5850
Wire Wire Line
	1200 6250 1200 5850
Wire Wire Line
	1200 6250 1300 6250
NoConn ~ 1850 6750
NoConn ~ 1850 6850
Wire Wire Line
	1850 6650 1850 6550
$Comp
L Device:R_Small R9
U 1 1
P 2200 6650
F 0 "R9" H 2050 6550 50  0000 C CNN
F 1 "5.1k" H 2050 6650 50  0000 C CNN
F 2 "Resistor_SMD:R_0402_1005Metric" H 2200 6650 50  0001 C CNN
F 3 "~" H 2200 6650 50  0001 C CNN
F 4 "C25905" H 2200 6650 50  0001 C CNN "LCSC Part #"
F 5 "0402WGF5101TCE" H 2200 6650 50  0001 C CNN "Manufacturer_Part_Number"
	1    2200 6650
	-1   0    0    1   
$EndComp
Wire Wire Line
	1850 6550 2200 6550
$Comp
L power:GND #PWR0140
U 1 1
P 2200 6750
F 0 "#PWR0140" H 2200 6500 50  0001 C CNN
F 1 "GND" H 2205 6577 50  0000 C CNN
F 2 "" H 2200 6750 50  0001 C CNN
F 3 "" H 2200 6750 50  0001 C CNN
	1    2200 6750
	1    0    0    -1  
$EndComp
Connection ~ 1200 7550
Connection ~ 1850 7150
Connection ~ 1850 6950
Connection ~ 1850 6550
Connection ~ 1200 6250
$Comp
L DX07S016JA1R1500:DX07S016JA1R1500 J3
U 1 1
P 1250 6850
F 0 "J3" H 1750 6100 50  0000 C CNN
F 1 "DX07S016JA1R1500" H 1800 6000 50  0000 C CNN
F 2 "DX07S016JA1R1500:JAE_DX07S016JA1R1500" H 1250 6850 50  0001 L BNN
F 3 "1" H 1250 6850 50  0001 L BNN
F 4 "JAE Industry Ltd." H 1250 6850 50  0001 L BNN "Field4"
F 5 "Manufacturer Recommendations" H 1250 6850 50  0001 L BNN "Field5"
F 6 "3.31 mm" H 1250 6850 50  0001 L BNN "Field6"
F 7 "DX07S016JA1R1500" H 1250 6850 50  0001 C CNN "Manufacturer_Part_Number"
	1    1250 6850
	1    0    0    -1  
$EndComp
Wire Wire Line
	4400 1000 4250 1000
Wire Wire Line
	4250 900  4250 1000
Connection ~ 4400 1000
NoConn ~ 10250 4700
NoConn ~ 10250 4800
NoConn ~ 10250 4900
NoConn ~ 8450 4200
NoConn ~ 8450 4300
NoConn ~ 650  6600
NoConn ~ 650  6700
NoConn ~ 650  6800
NoConn ~ 650  6900
NoConn ~ 650  7000
NoConn ~ 650  7100
Wire Wire Line
	4950 1950 5150 1950
Text Label 8100 4400 0    50   ~ 0
LPUART_TX
Wire Wire Line
	8100 4400 8450 4400
Text Label 8100 4500 0    50   ~ 0
LPUART_RX
Wire Wire Line
	8100 4500 8450 4500
NoConn ~ 10250 4550
$Comp
L Connector:Conn_01x09_Male J4
U 1 1
P 2100 2650
F 0 "J4" H 2250 2000 50  0000 R CNN
F 1 "GPIO_Header" H 2450 2100 50  0000 R CNN
F 2 "Connector_PinHeader_2.54mm:PinHeader_1x09_P2.54mm_Vertical" H 2100 2650 50  0001 C CNN
F 3 "~" H 2100 2650 50  0001 C CNN
	1    2100 2650
	1    0    0    -1  
$EndComp
Wire Wire Line
	2450 3050 2300 3050
Wire Wire Line
	2450 2950 2300 2950
Wire Wire Line
	2450 2850 2300 2850
Wire Wire Line
	2450 2750 2300 2750
Wire Wire Line
	2450 2650 2300 2650
Wire Wire Line
	2450 2550 2300 2550
Wire Wire Line
	2450 2450 2300 2450
$Comp
L power:+3.3V #PWR0133
U 1 1
P 2300 2250
F 0 "#PWR0133" H 2300 2100 50  0001 C CNN
F 1 "+3.3V" V 2300 2350 50  0000 L CNN
F 2 "" H 2300 2250 50  0001 C CNN
F 3 "" H 2300 2250 50  0001 C CNN
	1    2300 2250
	0    1    1    0   
$EndComp
$Comp
L power:GND #PWR0134
U 1 1
P 2300 2350
F 0 "#PWR0134" H 2300 2100 50  0001 C CNN
F 1 "GND" V 2300 2150 50  0000 C CNN
F 2 "" H 2300 2350 50  0001 C CNN
F 3 "" H 2300 2350 50  0001 C CNN
	1    2300 2350
	0    -1   -1   0   
$EndComp
$Comp
L Connector:Conn_01x02_Male J2
U 1 1
P 1050 3150
F 0 "J2" H 1050 3450 50  0000 C CNN
F 1 "LPUART_Header" H 1150 3350 50  0000 C CNN
F 2 "Connector_PinHeader_2.54mm:PinHeader_1x02_P2.54mm_Vertical" H 1050 3150 50  0001 C CNN
F 3 "~" H 1050 3150 50  0001 C CNN
	1    1050 3150
	1    0    0    -1  
$EndComp
Wire Wire Line
	9550 6000 9550 6100
Wire Wire Line
	9750 6100 9750 6000
Wire Wire Line
	9650 6000 9650 6100
$Comp
L STM32WB55CEU6:STM32WB55CEU6 IC2
U 1 1
P 8450 4100
F 0 "IC2" H 9950 4850 50  0000 C CNN
F 1 "STM32WB55CEU6" H 9950 4750 50  0000 C CNN
F 2 "STM32WB55CEU6:QFN50P700X700X65-49N-D" H 10900 4400 50  0001 L CNN
F 3 "https://www.st.com/resource/en/datasheet/stm32wb55rg.pdf" H 10900 4300 50  0001 L CNN
F 4 "STMICROELECTRONICS - STM32WB55CEU6 - MCU, 32BIT, 64MHZ" H 10900 4200 50  0001 L CNN "Description"
F 5 "0.65" H 10650 4300 50  0001 L CNN "Height"
F 6 "STMicroelectronics" H 11350 4050 50  0001 L CNN "Manufacturer_Name"
F 7 "STM32WB55CEU6" H 11350 3950 50  0001 L CNN "Manufacturer_Part_Number"
F 8 "STM32WB55CEU6" H 11350 3850 50  0001 L CNN "Arrow Part Number"
F 9 "https://www.arrow.com/en/products/stm32wb55ceu6/stmicroelectronics" H 10950 2550 50  0001 L CNN "Arrow Price/Stock"
F 10 "511-STM32WB55CEU6" H 11350 3650 50  0001 L CNN "Mouser Part Number"
F 11 "https://www.mouser.co.uk/ProductDetail/STMicroelectronics/STM32WB55CEU6?qs=l7cgNqFNU1h38DnIgipayw%3D%3D" H 10900 3500 50  0001 L CNN "Mouser Price/Stock"
	1    8450 4100
	1    0    0    -1  
$EndComp
Wire Wire Line
	8450 4600 8250 4600
Text Label 8250 4600 0    50   ~ 0
NSS
$Comp
L Connector:Conn_01x04_Male J1
U 1 1
P 1050 2300
F 0 "J1" H 1150 2650 50  0000 C CNN
F 1 "SPI_Header" H 1150 2550 50  0000 C CNN
F 2 "Connector_PinSocket_2.54mm:PinSocket_1x04_P2.54mm_Vertical" H 1050 2300 50  0001 C CNN
F 3 "~" H 1050 2300 50  0001 C CNN
	1    1050 2300
	1    0    0    -1  
$EndComp
$Comp
L power:GND #PWR0128
U 1 1
P 5500 5950
F 0 "#PWR0128" H 5500 5700 50  0001 C CNN
F 1 "GND" H 5650 5850 50  0000 C CNN
F 2 "" H 5500 5950 50  0001 C CNN
F 3 "" H 5500 5950 50  0001 C CNN
	1    5500 5950
	1    0    0    -1  
$EndComp
Connection ~ 5500 5950
Wire Notes Line
	500  4050 7750 4050
Wire Notes Line
	3400 500  3400 4050
Text Label 10350 5050 0    50   ~ 0
PA14
Text Label 10350 5150 0    50   ~ 0
PA15
Text Label 10350 5250 0    50   ~ 0
PB3
Text Label 10350 5350 0    50   ~ 0
PB4
Text Label 10350 5450 0    50   ~ 0
PB5
Text Label 10350 5550 0    50   ~ 0
PB6
Text Label 10350 5650 0    50   ~ 0
PB7
Wire Wire Line
	10250 5050 10350 5050
Wire Wire Line
	10250 5150 10350 5150
Wire Wire Line
	10250 5250 10350 5250
Wire Wire Line
	10250 5350 10350 5350
Wire Wire Line
	10250 5450 10350 5450
Wire Wire Line
	10250 5550 10350 5550
Wire Wire Line
	10250 5650 10350 5650
Text Label 1350 2200 0    50   ~ 0
NSS
Text Label 1350 2300 0    50   ~ 0
SCK
Text Label 1350 2400 0    50   ~ 0
MISO
Text Label 1350 2500 0    50   ~ 0
MOSI
NoConn ~ 8450 5000
NoConn ~ 8450 5100
Text Label 1350 3150 0    50   ~ 0
LPUART_TX
Text Label 1350 3250 0    50   ~ 0
LPUART_RX
Wire Wire Line
	1250 2300 1350 2300
Wire Wire Line
	1250 2400 1350 2400
Wire Wire Line
	1250 2500 1350 2500
Wire Wire Line
	1250 2200 1350 2200
Wire Wire Line
	1250 3150 1350 3150
Wire Wire Line
	1250 3250 1350 3250
Text Label 2450 2450 0    50   ~ 0
PB7
Text Label 2450 2550 0    50   ~ 0
PB6
Text Label 2450 2650 0    50   ~ 0
PB5
Text Label 2450 2750 0    50   ~ 0
PB4
Text Label 2450 2850 0    50   ~ 0
PB3
Text Label 2450 2950 0    50   ~ 0
PA15
Text Label 2450 3050 0    50   ~ 0
PA14
$EndSCHEMATC
